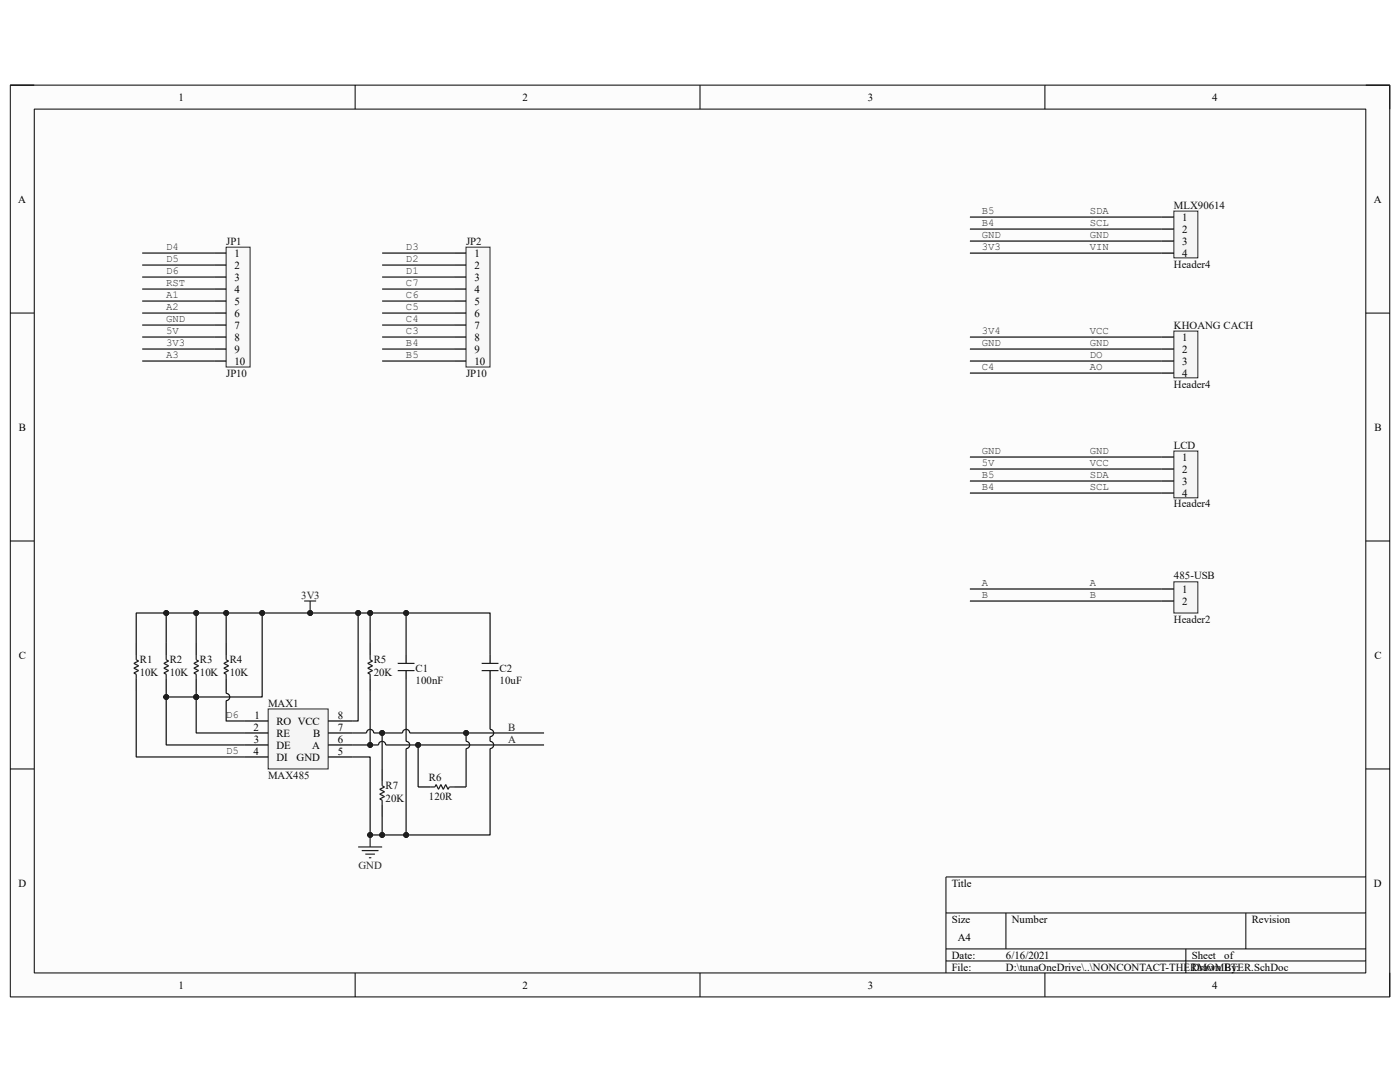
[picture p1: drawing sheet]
# Altium schematic sheet NONCONTACT-THERMOMETER.SchDoc
size A4

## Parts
485-USB  Header2  [HDR2]
C1  100nF  [CAP 0603(1508)]
C2  10uF  [CAP 0603(1508)]
JP1  JP10  [Header10]
JP2  JP10  [Header10]
KHOANG_CACH  Header4  [HDR4]
LCD  Header4  [HDR4]
MAX1  MAX485  [MAX485]
MLX90614  Header4  [HDR4]
R1  10K  [RES 0603(1608)]
R2  10K  [RES 0603(1608)]
R3  10K  [RES 0603(1608)]
R4  10K  [RES 0603(1608)]
R5  20K  [RES 0603(1608)]
R6  120R  [RES 0603(1608)]
R7  20K  [RES 0603(1608)]

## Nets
3V3: C1.1 C2.1 JP1.9 MAX1.2(RE) MAX1.3(DE) MAX1.8(VCC) MLX90614.4 R1.1 R2.1 R2.2 R3.1 R3.2 R4.1 R5.1  [also labelled VIN]
GND: C1.2 C2.2 JP1.7 KHOANG_CACH.2 LCD.1 MAX1.5(GND) MLX90614.3 R7.2
3V4: JP1.8 KHOANG_CACH.1 LCD.2  [also labelled 5V, VCC]
A: 485-USB.1 MAX1.6(A) R5.2 R6.1
A1: JP1.5
A2: JP1.6
A3: JP1.10
AO: JP2.7 KHOANG_CACH.4  [also labelled C4]
B: 485-USB.2 MAX1.7(B) R6.2 R7.1
B4: JP2.9 LCD.4 MLX90614.2  [also labelled SCL]
B5: JP2.10 LCD.3 MLX90614.1  [also labelled SDA]
C3: JP2.8
C5: JP2.6
C6: JP2.5
C7: JP2.4
D1: JP2.3
D2: JP2.2
D3: JP2.1
D4: JP1.1
D5: JP1.2 MAX1.4(DI) R1.2
D6: JP1.3 MAX1.1(RO) R4.2
DO: KHOANG_CACH.3
RST: JP1.4
